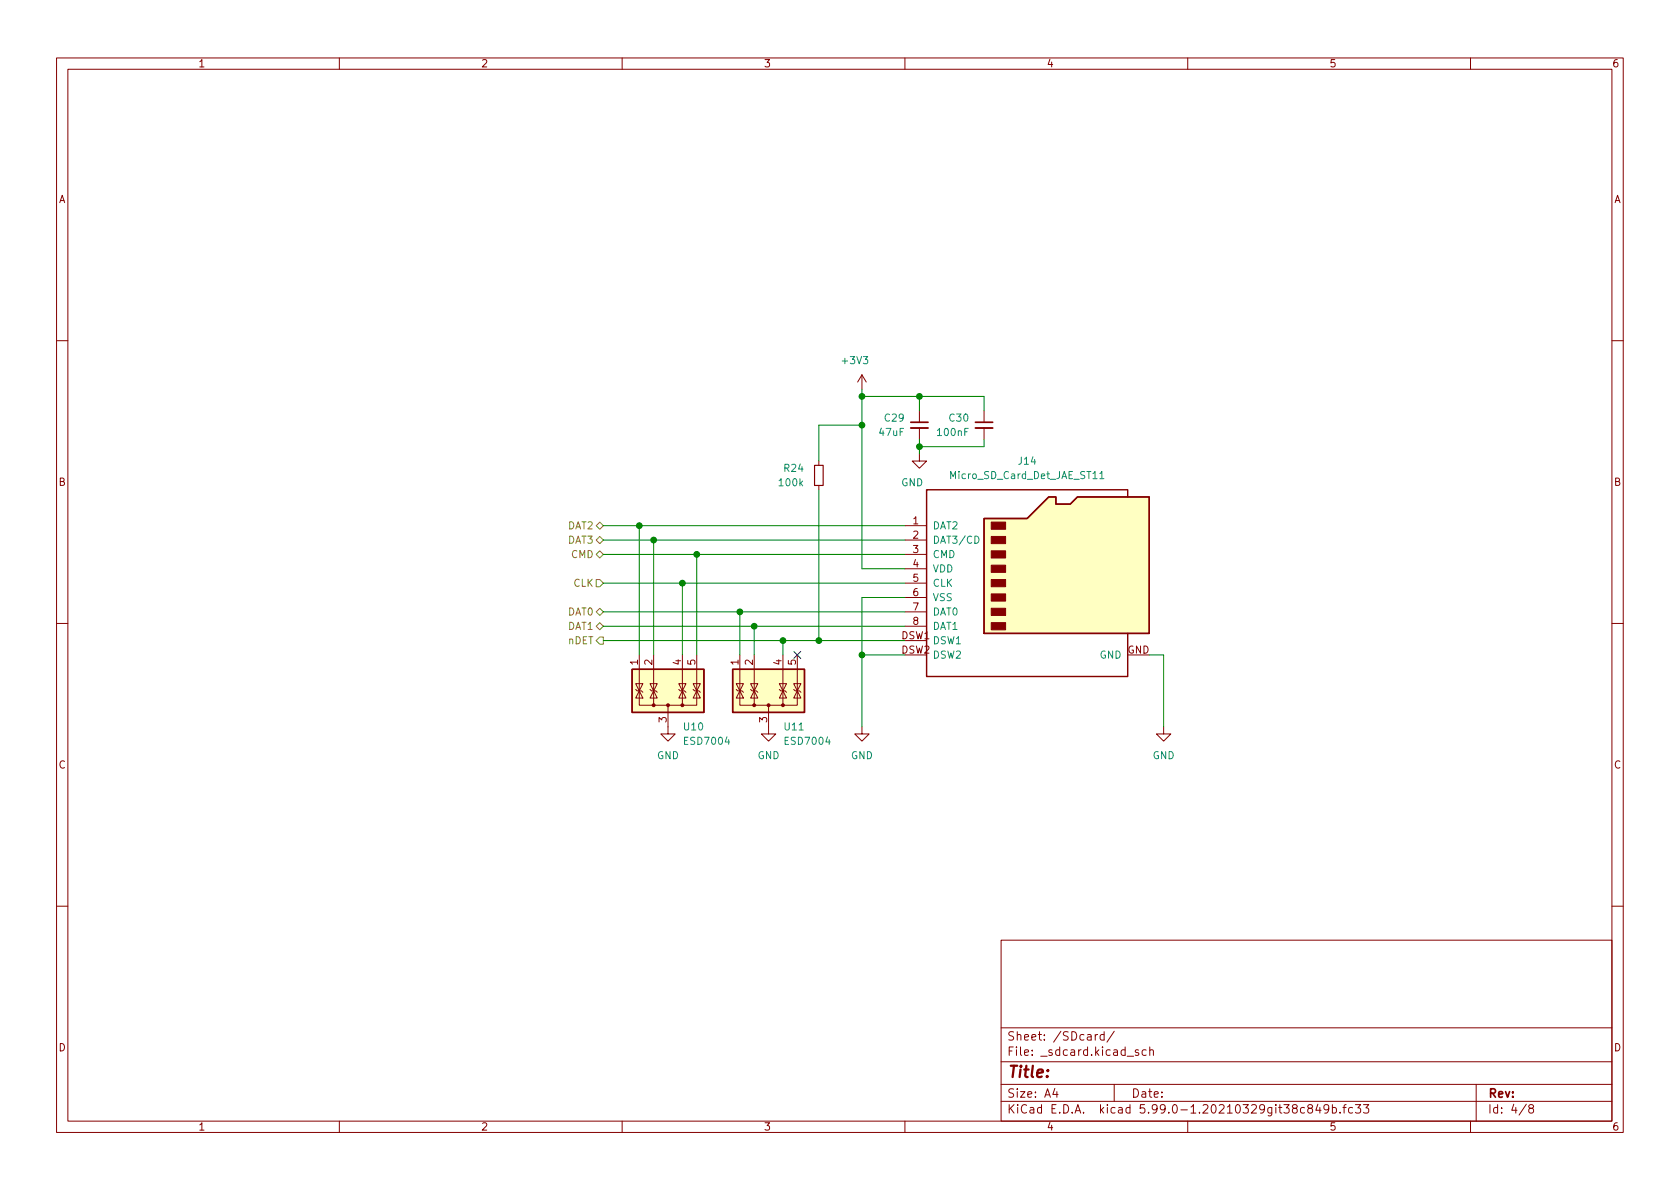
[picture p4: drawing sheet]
<svg xmlns="http://www.w3.org/2000/svg" width="297mm" height="210mm" viewBox="0 0 297 210" stroke-linecap="round" stroke-linejoin="round" font-family="sans-serif">
<g fill="none" stroke="#840000" stroke-width=".18">
<path d="M10 10.2h277v190.1h-277zM12 12.2h273v186.1h-273zM60 10.2v2M110 10.2v2M160 10.2v2M210 10.2v2M260 10.2v2M10 60.2h2M152.4 66.3l.8 1.3M152.4 66.3v2.5M152.4 66.3l-.8 1.3M162.6 72.6v2.1"/>
<path d="M162.6 75.7v2M174 72.6v2.1M174 75.7v2M285 60.2h2M144.8 81.5v.8M144.8 85.8v.8M160 93h3.8M160 95.5h3.8M160 98h3.8M162.6 80.3v1.2h-1.3l1.3 1.3 1.2-1.3h-1.2M10 110.2h2M113 115.8v8.9h10.2v-8.9"/>
<path d="M115.6 115.8v8.9M120.6 115.8v8.9M130.8 115.8v8.9h10.2v-8.9M133.3 115.8v8.9M138.4 115.8v8.9M160 100.6h3.8M160 103.1h3.8M160 105.7h3.8M160 108.2h3.8M160 110.7h3.8M160 113.3h3.8M160 115.8h3.8"/>
<path d="M199.4 115.8h3.8M285 110.2h2M112.4 121.9l.2 .3h.8l.3 .2M112.4 120.9h1.3l-.7 1.3zM113 122.2l.7 1.2h-1.3zM114.9 121.9l.3 .3h.8l.2 .2M114.9 120.9h1.3l-.6 1.3zM115.6 122.2l.6 1.2h-1.3zM118.1 124.7v5.1h1.3l-1.3 1.3-1.3-1.3h1.3M120 121.9l.3 .3h.7l.3 .2M120 120.9h1.3l-.7 1.3zM120.6 122.2l.7 1.2h-1.3z"/>
<path d="M122.6 121.9l.2 .3h.8l.2 .2M122.6 120.9h1.2l-.6 1.3zM123.2 122.2l.6 1.2h-1.2zM130.2 121.9l.2 .3h.8l.2 .2M130.2 120.9h1.2l-.6 1.3zM130.8 122.2l.6 1.2h-1.2zM132.7 121.9l.3 .3h.7l.3 .2M132.7 120.9h1.3l-.7 1.3zM133.3 122.2l.7 1.2h-1.3zM135.9 124.7v5.1h1.3l-1.3 1.3-1.3-1.3h1.3M137.8 121.9l.2 .3h.8l.3 .2M137.8 120.9h1.3l-.7 1.3z"/>
<path d="M138.4 122.2l.7 1.2h-1.3zM140.3 121.9l.3 .3h.8l.2 .2M140.3 120.9h1.3l-.6 1.3zM141 122.2l.6 1.2h-1.3zM152.4 128.5v1.3h1.3l-1.3 1.3-1.3-1.3h1.3M205.7 128.5v1.3h1.3l-1.3 1.3-1.2-1.3h1.2M10 160.2h2M177 166.3h108v32h-108zM285 160.2h2M60 198.3v2M110 198.3v2M160 198.3v2"/>
<path d="M177 194.8h108M177 191.8h108M177 187.8h108M177 181.8h108M186.5 192.5l-.4 1h1M186.9 193v1M193.6 182.9v1M194.1 182.9l-.3 .1-.2 .2M195.2 183l-.4-.1-.3 .3v.4l.1 .3h.6M195.2 182.4v1.5M197 191.8v3M197 182.4l-1.3 1.9"/>
<path d="M199.3 186.8h1.1M201.3 185.7l-.4-.1-.2 .2 .1 .3 .5 .1v.4h-.6M202.6 185.7l-.4-.1-.3 .3v.4l.2 .3h.5M203.3 185.8l.2-.2 .4 .1v.9M203.3 185.1v1.5M210 198.3v2M230.6 195.9l-.4-.1-.3 .3v.4l.2 .3h.5M231.5 196l-.3-.3 .1-.2 .2-.2 .4 .1 .2 .2-.1 .2-.6 .2-.2 .3 .1 .4 .2 .1h.4l.2-.3-.1-.4-.2-.1M233 195.3l-.4 1h1M233.4 195.8v1M234.9 196l-.3 .3h-.2l-.3-.3 .1-.6 .4-.1 .3 .2a.99 .99 0 0 1-.4 1.3h-.3M235.6 195.9l.4-.1 .3 .3v.4l-.2 .3h-.5"/>
<path d="M235.6 195.3v1.5M236.9 196.7v.1M237.4 195.8h.6M238 195.3l-.4 .2v1.3M239.1 195.9l-.4-.1-.3 .3v.4l.2 .3h.5M239.6 195.3h1l-.5 .6 .4 .1v.7l-.2 .1h-.4l-.3-.1M241.1 195.3h.9l-.5 .6 .4 .1v.7l-.2 .1h-.4l-.2-.1M260 198.3v2M261 191.8v6.5M269.9 195.3l-1.3 1.9M270.6 196l-.3-.3 .1-.2 .2-.2 .4 .1 .2 .2-.1 .2-.7 .2-.1 .3v.2l.3 .3h.4l.2-.3-.1-.4-.2-.1"/>
</g>
<g fill="#ffffc2" stroke="#ffffc2" stroke-width=".18">
<path d="M174 91.7h7.6l3.8-3.8h1.3v1.2h2.5l1.3-1.2h12.7v24.1h-29.2z"/>
<path d="M129.5 118.4h12.7v7.6h-12.7z"/>
<path d="M111.8 118.4h12.7v7.6h-12.7z"/>
</g>
<path d="M174 91.7h7.6l3.8-3.8h1.3v1.2h2.5l1.3-1.2h12.7v24.1h-29.2zM199.4 87.9v-1.3h-35.6v33h35.6v-7.6M111.8 118.4h12.7v7.6h-12.7zM129.5 118.4h12.7v7.6h-12.7z" fill="none" stroke="#840000" stroke-width=".25"/>
<g fill="#840000" stroke="#840000" stroke-width=".18">
<path d="M175.3 110.1h2.5v1.3h-2.5z"/>
<path d="M175.3 107.6h2.5v1.2h-2.5z"/>
<path d="M175.3 105h2.5v1.3h-2.5z"/>
<path d="M175.3 102.5h2.5v1.3h-2.5z"/>
<path d="M175.3 99.9h2.5v1.3h-2.5z"/>
<path d="M175.3 97.4h2.5v1.3h-2.5z"/>
<path d="M175.3 94.9h2.5v1.2h-2.5z"/>
<path d="M175.3 92.3h2.5v1.3h-2.5z"/>
<circle cx="135.9" cy="124.7" r=".25"/>
<circle cx="138.4" cy="124.7" r=".25"/>
<circle cx="133.3" cy="124.7" r=".25"/>
<circle cx="118.1" cy="124.7" r=".25"/>
<circle cx="120.6" cy="124.7" r=".25"/>
<circle cx="115.6" cy="124.7" r=".25"/>
</g>
<path d="M172.4 94.8a.64 .64 0 0 1 .7 .6 .64 .64 0 0 1-.7 .7zM194.5 83.7l.3-.3v1.2M194.5 84.6h.7" fill="none" stroke="#008484" stroke-width=".18"/>
<path d="M161 75.7h3.1M172.5 75.7h3" fill="none" stroke="#840000" stroke-width=".33"/>
<path d="M161 74.7h3.1M172.5 74.7h3" fill="none" stroke="#840000" stroke-width=".3"/>
<path d="M144 82.3h1.5v3.5h-1.5z" fill="none" stroke="#840000" stroke-width=".2"/>
<path d="M105.4 98l.6-.6 .7 .6-.7 .7zM105.4 95.5l.6-.6 .7 .6-.7 .6zM105.4 93l.6-.7 .7 .7-.7 .6zM105.4 110.7l.6-.6 .7 .6-.7 .7zM105.4 102.5h.6l.7 .6-.7 .7h-.6zM106 112.6h.7v1.3h-.7l-.6-.6zM106 107.6l.7 .6-.7 .6-.6-.6z" fill="none" stroke="#848400" stroke-width=".18"/>
<g fill="none" stroke="#008400" stroke-width=".18">
<path d="M152.4 70.1h21.6v2.5M152.4 68.8v31.8h7.6M152.4 75.2h-7.6v6.3M162.6 70.1v2.5M162.6 77.7v2.6M174 77.7v1.3h-11.4M106.7 95.5h53.3M106.7 98h53.3M106.7 93h53.3M113 93v22.8M115.6 95.5v20.3M123.2 98v17.8"/>
<path d="M144.8 86.6v26.7M106.7 113.3h53.3M106.7 103.1h53.3M106.7 108.2h53.3M106.7 110.7h53.3M120.6 103.1v12.7M130.8 108.2v7.6M133.3 110.7v5.1M138.4 113.3v2.5M152.4 115.8h7.6M160 105.7h-7.6v22.8M203.2 115.8h2.5v12.7"/>
</g>
<path d="M140.4 115.2l1.2 1.2M141.6 115.2l-1.2 1.2" fill="none" stroke="#000084" stroke-width=".18"/>
<g fill="#008400" stroke="#008400" stroke-width=".18">
<circle cx="115.6" cy="95.5" r=".51"/>
<circle cx="120.7" cy="103.1" r=".51"/>
<circle cx="130.8" cy="108.2" r=".51"/>
<circle cx="133.4" cy="110.7" r=".51"/>
<circle cx="123.2" cy="98" r=".51"/>
<circle cx="113" cy="93" r=".51"/>
<circle cx="152.4" cy="70.1" r=".51"/>
<circle cx="162.6" cy="70.1" r=".51"/>
<circle cx="138.4" cy="113.3" r=".51"/>
<circle cx="144.8" cy="113.3" r=".51"/>
<circle cx="152.4" cy="115.8" r=".51"/>
<circle cx="152.4" cy="75.2" r=".51"/>
<circle cx="162.6" cy="79" r=".51"/>
</g>
<text font-size="2.8" fill="#840000" x="178" y="190.6">Title:</text>
<g font-size="2.1" fill="#840000">
<text x="178" y="184">Sheet: /SDcard/</text>
<text x="178" y="186.7">File: _sdcard.kicad_sch</text>
<text x="178" y="196.9">KiCad E.D.A. kicad 5.99.0-1.20210329git38c849b.fc33</text>
<text x="178" y="194.1">Size: A4</text>
<text x="200" y="194.1">Date:</text>
<text x="263" y="194.1">Rev:</text>
<text x="263" y="196.9">Id: 4/8</text>
</g>
<g font-size="1.8" fill="#840000">
<text x="35" y="11.9">1</text>
<text x="85" y="11.9">2</text>
<text x="135" y="11.9">3</text>
<text x="185" y="11.9">4</text>
<text x="235" y="11.9">5</text>
<text x="285" y="11.9">6</text>
<text x="10.3" y="35.9">A</text>
<text x="285.3" y="35.9">A</text>
<text x="10.3" y="85.9">B</text>
<text x="285.3" y="85.9">B</text>
<text x="161.4" y="92.7">1</text>
<text x="161.4" y="95.2">2</text>
<text x="161.4" y="97.8">3</text>
<text x="161.4" y="100.3">4</text>
<text x="161.4" y="102.9">5</text>
<text x="161.4" y="105.4">6</text>
<text x="161.4" y="107.9">7</text>
<text x="159.4" y="113">DSW1</text>
<text x="161.4" y="110.5">8</text>
<text x="112.8" y="117.6" transform="rotate(-90 112.8 117.6)">1</text>
<text x="115.3" y="117.6" transform="rotate(-90 115.3 117.6)">2</text>
<text x="120.4" y="117.6" transform="rotate(-90 120.4 117.6)">4</text>
<text x="122.9" y="117.6" transform="rotate(-90 122.9 117.6)">5</text>
<text x="130.6" y="117.6" transform="rotate(-90 130.6 117.6)">1</text>
<text x="133.1" y="117.6" transform="rotate(-90 133.1 117.6)">2</text>
<text x="138.2" y="117.6" transform="rotate(-90 138.2 117.6)">4</text>
<text x="140.7" y="117.6" transform="rotate(-90 140.7 117.6)">5</text>
<text x="159.4" y="115.6">DSW2</text>
<text x="199.3" y="115.6">GND</text>
<text x="117.9" y="127.7" transform="rotate(-90 117.9 127.7)">3</text>
<text x="135.6" y="127.7" transform="rotate(-90 135.6 127.7)">3</text>
<text x="10.3" y="135.9">C</text>
<text x="285.3" y="135.9">C</text>
<text x="10.3" y="185.9">D</text>
<text x="285.3" y="185.9">D</text>
<text x="35" y="199.9">1</text>
<text x="85" y="199.9">2</text>
<text x="135" y="199.9">3</text>
<text x="185" y="199.9">4</text>
<text x="235" y="199.9">5</text>
<text x="285" y="199.9">6</text>
</g>
<g font-size="1.8" fill="#008484">
<text x="149" y="64.4">+3V3</text>
<text x="155.5" y="77.1">47uF</text>
<text x="156.5" y="74.5">C29</text>
<text x="165.9" y="77.1">100nF</text>
<text x="167.9" y="74.5">C30</text>
<text x="138.7" y="83.4">R24</text>
<text x="180.1" y="82.2">J14</text>
<text x="137.9" y="86">100k</text>
<text x="159.3" y="86">GND</text>
<text x="168.3" y="84.7">Micro_SD_Card_Det_JAE_ST11</text>
<text x="164.8" y="93.6">DAT2</text>
<text x="164.8" y="96.1">DAT3/CD</text>
<text x="164.8" y="98.7">CMD</text>
<text x="164.8" y="101.2">VDD</text>
<text x="164.8" y="103.8">CLK</text>
<text x="164.8" y="106.3">VSS</text>
<text x="164.8" y="108.8">DAT0</text>
<text x="164.8" y="111.4">DAT1</text>
<text x="164.8" y="113.9">DSW1</text>
<text x="164.8" y="116.5">DSW2</text>
<text x="194.4" y="116.5">GND</text>
<text x="121" y="129.2">U10</text>
<text x="121.2" y="131.7">ESD7004</text>
<text x="138.8" y="129.2">U11</text>
<text x="139" y="131.7">ESD7004</text>
<text x="116.1" y="134.2">GND</text>
<text x="133.9" y="134.2">GND</text>
<text x="150.4" y="134.2">GND</text>
<text x="203.8" y="134.2">GND</text>
</g>
<g font-size="1.8" fill="#848400">
<text x="100.4" y="93.6">DAT2</text>
<text x="100.4" y="96.1">DAT3</text>
<text x="101" y="98.7">CMD</text>
<text x="101.4" y="103.8">CLK</text>
<text x="100.4" y="113.9">nDET</text>
<text x="100.4" y="111.4">DAT1</text>
<text x="100.4" y="108.8">DAT0</text>
</g>
</svg>
